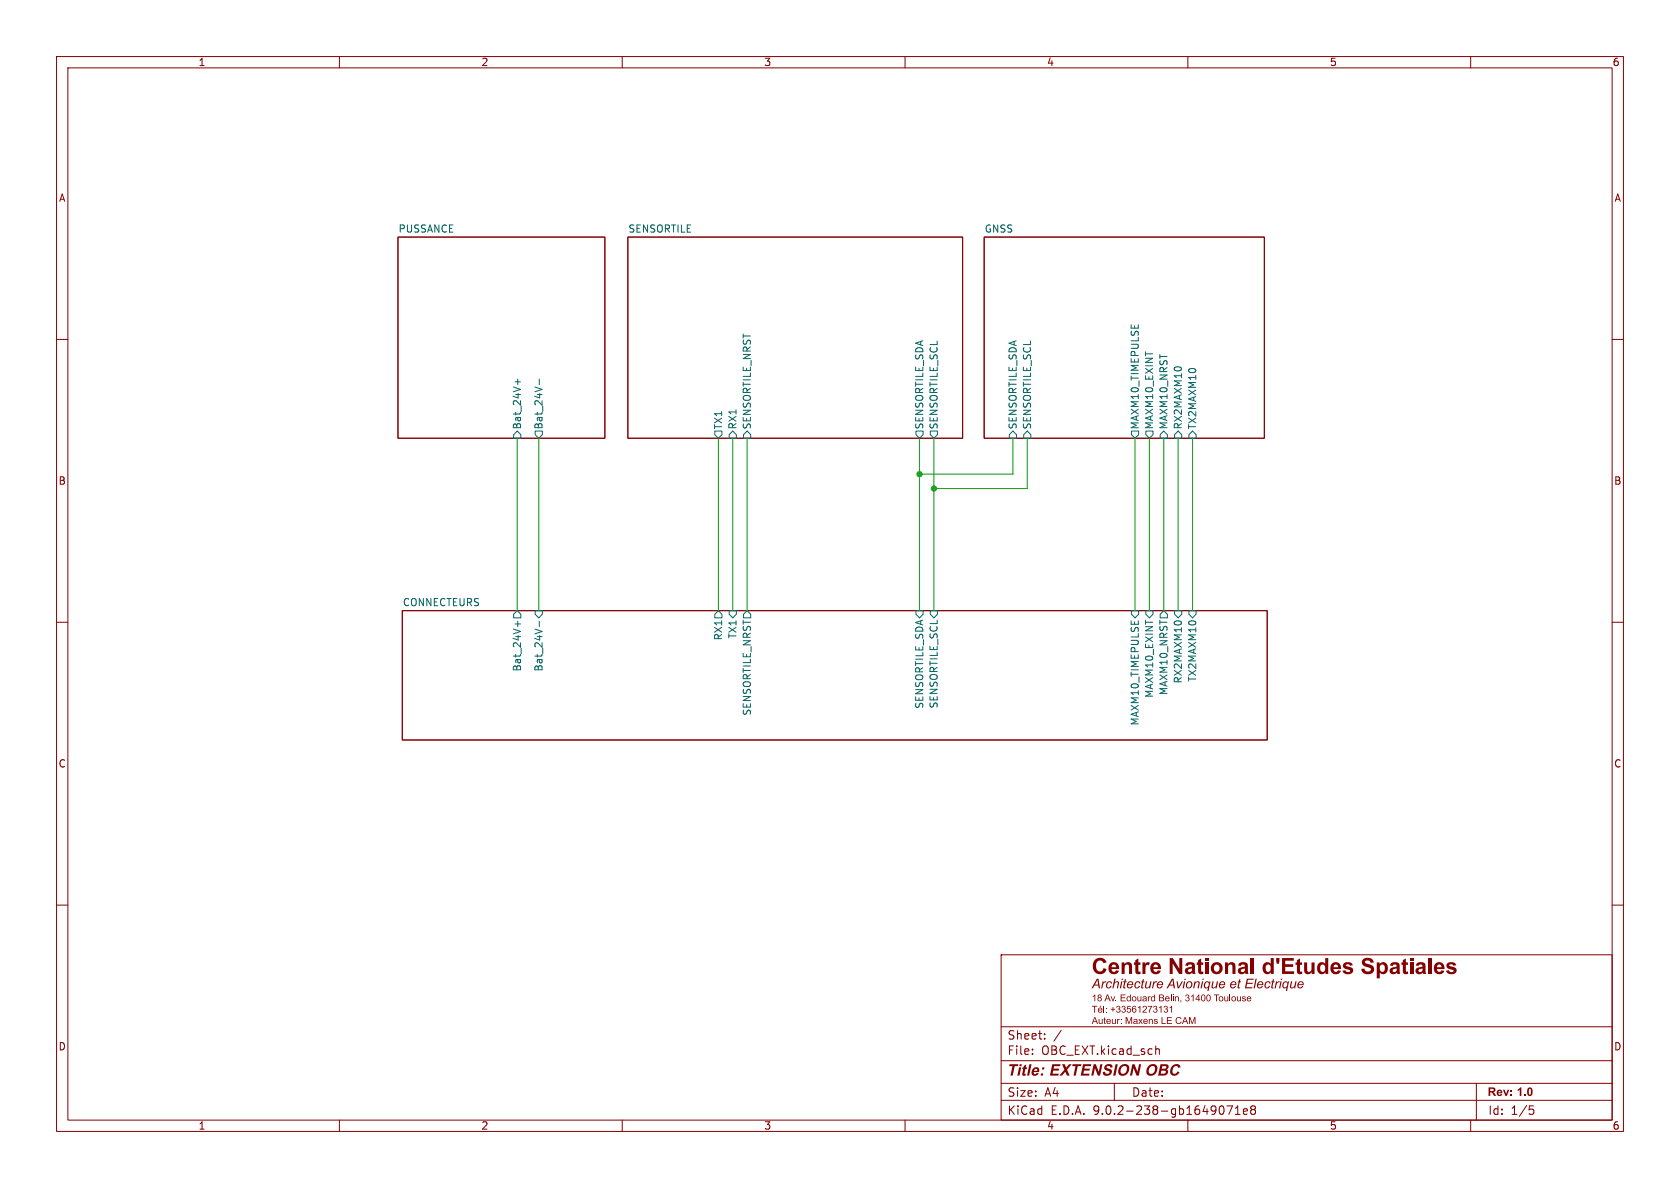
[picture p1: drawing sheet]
<svg xmlns="http://www.w3.org/2000/svg" width="297mm" height="210mm" viewBox="0 0 297 210" stroke-linecap="round" stroke-linejoin="round" font-family="sans-serif">
<g fill="none" stroke="#840000" stroke-width=".18">
<path d="M10 10h277v190h-277zM12 12h273v186h-273zM60 10v2M110 10v2M160 10v2M210 10v2M260 10v2M10 60h2M285 60h2M10 110h2M285 110h2M10 160h2"/>
<path d="M177 168.8h108v29.2h-108zM285 160h2M60 198v2M110 198v2M160 198v2M177 194.5h108M177 191.5h108M177 187.5h108M177 181.5h108M182.5 186.3v.1M182.5 185.5v.1M184.7 183.6v.1"/>
<path d="M184.7 182.8v.1M187.6 182.1l-1.3 2M204.3 184.9v1.5M204.3 185.5l.2-.1 .4 .1 .1 .9M210 198v2M216.2 195.6l.2 .5-.2 .8M216.9 195.5h1l-.7 1.5M218.4 197h.8M218.4 195.9l.4-.4v1.5M219.8 196.5l.7-.1v-.3l-.5-.1-.2 .2 .1 .7h.6M221.4 196.1l-.3-.2 .3-.4 .4 .1 .2 .2-.3 .3M221.4 196.1l-.3 .3 .1 .5 .2 .1 .4-.1 .2-.2-.1-.4-.2-.2"/>
<path d="M221.4 196.1h.3M260 198v2M270.4 195.5h.7M270.5 196.1h.4l.3 .3-.2 .5-.5 .1"/>
</g>
<g fill="#840000">
<path d="M193 177.8h1v.1h-.4v1.1h-.2v-1.1h-.4z"/>
<path d="M194.2 178.2l.2-.1a.41 .41 0 0 1 .5 .5h-.7l.2 .3 .5-.2a.42 .42 0 0 1-.5 .3 .42 .42 0 0 1-.3-.5h.6l-.2-.3-.4 .3z"/>
<path d="M195.1 177.8h.1v1.2h-.1z"/>
<path d="M195.5 178.1h.2v.2h-.2z"/>
<path d="M195.5 178.8h.2v.2h-.2z"/>
</g>
<path d="M70.4 41.9h36.5v35.6h-36.5zM111 41.9h59.2v35.6h-59.2zM174 41.9h49.5v35.6h-49.5zM71.1 108h152.9v22.8h-152.9zM197 191.5v3M261 191.5v6.5" fill="none" stroke="#840000" stroke-width=".18"/>
<g fill="none" stroke="#006464" stroke-width=".18">
<path d="M91.1 67.5h.9M91.4 76.2l.7 .6v.7h-1.3v-.7zM91.5 67v1M94.6 76.2h1.3v.6l-.7 .7-.6-.7zM95.3 67v1M126.4 76.2h1.2v.6l-.6 .7-.6-.7zM128.9 76.8l.6-.6 .7 .6v.7h-1.3zM131.4 76.8l.7-.6 .6 .6v.7h-1.3zM161.9 76.2h1.3v.6l-.6 .7-.7-.7zM164.5 76.2h1.2v.6l-.6 .7-.6-.7zM179.1 76.2l.6 .6v.7h-1.3v-.7zM181 76.8l.6-.6 .6 .6v.7h-1.2z"/>
<path d="M200 76.2h1.3v.6l-.6 .7-.7-.7zM202.6 76.2h1.2v.6l-.6 .7-.6-.7zM205.7 76.2l.7 .6v.7h-1.3v-.7zM208.3 76.2l.6 .6v.7h-1.3v-.7zM210.8 76.2l.7 .6v.7h-1.3v-.7zM91.1 110.3h.9M91.4 108l.7 .6v.6h-1.3v-.6zM91.5 109.8v1M94.6 108h1.3v.6l-.7 .6-.6-.6zM95.3 109.8v1M126.4 108.6l.6-.6 .6 .6v.6h-1.2zM128.9 108h1.3v.6l-.7 .6-.6-.6z"/>
<path d="M131.4 108.6l.7-.6 .6 .6v.6h-1.3zM161.9 108h1.3v.6l-.6 .6-.7-.6zM164.5 108h1.2v.6l-.6 .6-.6-.6zM200 108h1.3v.6l-.6 .6-.7-.6zM202.6 108h1.2v.6l-.6 .6-.6-.6zM205.7 108l.7 .6v.6h-1.3v-.6zM207.6 108h1.3v.6l-.6 .6-.7-.6zM210.2 108h1.3v.6l-.7 .6-.6-.6z"/>
</g>
<g fill="none" stroke="#009600" stroke-width=".18">
<path d="M91.4 77.5v30.5M95.2 77.5v30.5M127 77.5v30.5M129.5 77.5v30.5M132.1 77.5v30.5M162.6 77.5v30.5M165.1 77.5v30.5M179.1 77.5v6.3h-16.5M181.6 77.5v8.9h-16.5M200.7 77.5v30.5M203.2 77.5v30.5M205.7 77.5v30.5"/>
<path d="M208.3 77.5v30.5M210.8 77.5v30.5"/>
</g>
<g fill="#009600" stroke="#009600" stroke-width=".18">
<circle cx="162.6" cy="83.8" r=".46"/>
<circle cx="165.1" cy="86.4" r=".46"/>
</g>
<text font-size="3.9" fill="#840000" x="193" y="173.2">Centre National d'Etudes Spatiales</text>
<text font-size="2.8" fill="#840000" x="178" y="190.9">Title: EXTENSION OBC</text>
<text font-size="2.4" fill="#840000" x="193" y="175.3">Architecture Avionique et Electrique</text>
<g font-size="2.1" fill="#840000">
<text x="178" y="184">Sheet:</text>
<text x="178" y="186.7">File:</text>
<text x="184.1" y="186.7">OBC_EXT.kicad_sch</text>
<text x="178" y="197.3">KiCad</text>
<text x="178" y="194.1">Size:</text>
<text x="184.7" y="194.1">A4</text>
<text x="185.7" y="197.3">E.D.A.</text>
<text x="193.3" y="197.3">9.0.2-238-gb1649071e8</text>
<text x="200" y="194.1">Date:</text>
<text x="263" y="194.3">Rev: 1.0</text>
<text x="263" y="197.3">Id:</text>
<text x="267.1" y="197.3">1/5</text>
</g>
<g font-size="1.8" fill="#840000">
<text x="35" y="11.9">1</text>
<text x="85" y="11.9">2</text>
<text x="135" y="11.9">3</text>
<text x="185" y="11.9">4</text>
<text x="235" y="11.9">5</text>
<text x="285" y="11.9">6</text>
<text x="10.3" y="35.9">A</text>
<text x="285.3" y="35.9">A</text>
<text x="10.3" y="85.9">B</text>
<text x="285.3" y="85.9">B</text>
<text x="10.3" y="135.9">C</text>
<text x="285.3" y="135.9">C</text>
<text x="10.3" y="185.9">D</text>
<text x="285.3" y="185.9">D</text>
<text x="35" y="199.9">1</text>
<text x="85" y="199.9">2</text>
<text x="135" y="199.9">3</text>
<text x="185" y="199.9">4</text>
<text x="235" y="199.9">5</text>
<text x="285" y="199.9">6</text>
</g>
<g font-size="1.8" fill="#006464">
<text x="70.4" y="41.2">PUSSANCE</text>
<text x="111" y="41.2">SENSORTILE</text>
<text x="174" y="41.2">GNSS</text>
<text x="92.3" y="76" transform="rotate(-90 92.3 76)">Bat_24V+</text>
<text x="96.1" y="76" transform="rotate(-90 96.1 76)">Bat_24V-</text>
<text x="127.9" y="76" transform="rotate(-90 127.9 76)">TX1</text>
<text x="130.4" y="76" transform="rotate(-90 130.4 76)">RX1</text>
<text x="132.9" y="76" transform="rotate(-90 132.9 76)">SENSORTILE_NRST</text>
<text x="163.4" y="76" transform="rotate(-90 163.4 76)">SENSORTILE_SDA</text>
<text x="166" y="76" transform="rotate(-90 166 76)">SENSORTILE_SCL</text>
<text x="179.9" y="76" transform="rotate(-90 179.9 76)">SENSORTILE_SDA</text>
<text x="182.5" y="76" transform="rotate(-90 182.5 76)">SENSORTILE_SCL</text>
<text x="201.5" y="76" transform="rotate(-90 201.5 76)">MAXM10_TIMEPULSE</text>
<text x="204.1" y="76" transform="rotate(-90 204.1 76)">MAXM10_EXINT</text>
<text x="206.6" y="76" transform="rotate(-90 206.6 76)">MAXM10_NRST</text>
<text x="209.1" y="76" transform="rotate(-90 209.1 76)">RX2MAXM10</text>
<text x="211.7" y="76" transform="rotate(-90 211.7 76)">TX2MAXM10</text>
<text x="71.1" y="107.2">CONNECTEURS</text>
<text x="127.9" y="113.3" transform="rotate(-90 127.9 113.3)">RX1</text>
<text x="130.4" y="113" transform="rotate(-90 130.4 113)">TX1</text>
<text x="92.3" y="118.8" transform="rotate(-90 92.3 118.8)">Bat_24V+</text>
<text x="96.1" y="118.8" transform="rotate(-90 96.1 118.8)">Bat_24V-</text>
<text x="163.4" y="125.4" transform="rotate(-90 163.4 125.4)">SENSORTILE_SDA</text>
<text x="166" y="125.3" transform="rotate(-90 166 125.3)">SENSORTILE_SCL</text>
<text x="204.1" y="123.5" transform="rotate(-90 204.1 123.5)">MAXM10_EXINT</text>
<text x="206.6" y="123" transform="rotate(-90 206.6 123)">MAXM10_NRST</text>
<text x="209.1" y="120.9" transform="rotate(-90 209.1 120.9)">RX2MAXM10</text>
<text x="211.7" y="120.6" transform="rotate(-90 211.7 120.6)">TX2MAXM10</text>
<text x="132.9" y="126.6" transform="rotate(-90 132.9 126.6)">SENSORTILE_NRST</text>
<text x="201.5" y="128.4" transform="rotate(-90 201.5 128.4)">MAXM10_TIMEPULSE</text>
</g>
<g font-size="1.7" fill="#840000">
<text x="193" y="177.4">18 Av. Edouard Belin, 31400 Toulouse</text>
<text x="196.3" y="179.4">+33561273131</text>
<text x="193" y="181.4">Auteur: Maxens LE CAM</text>
</g>
</svg>
